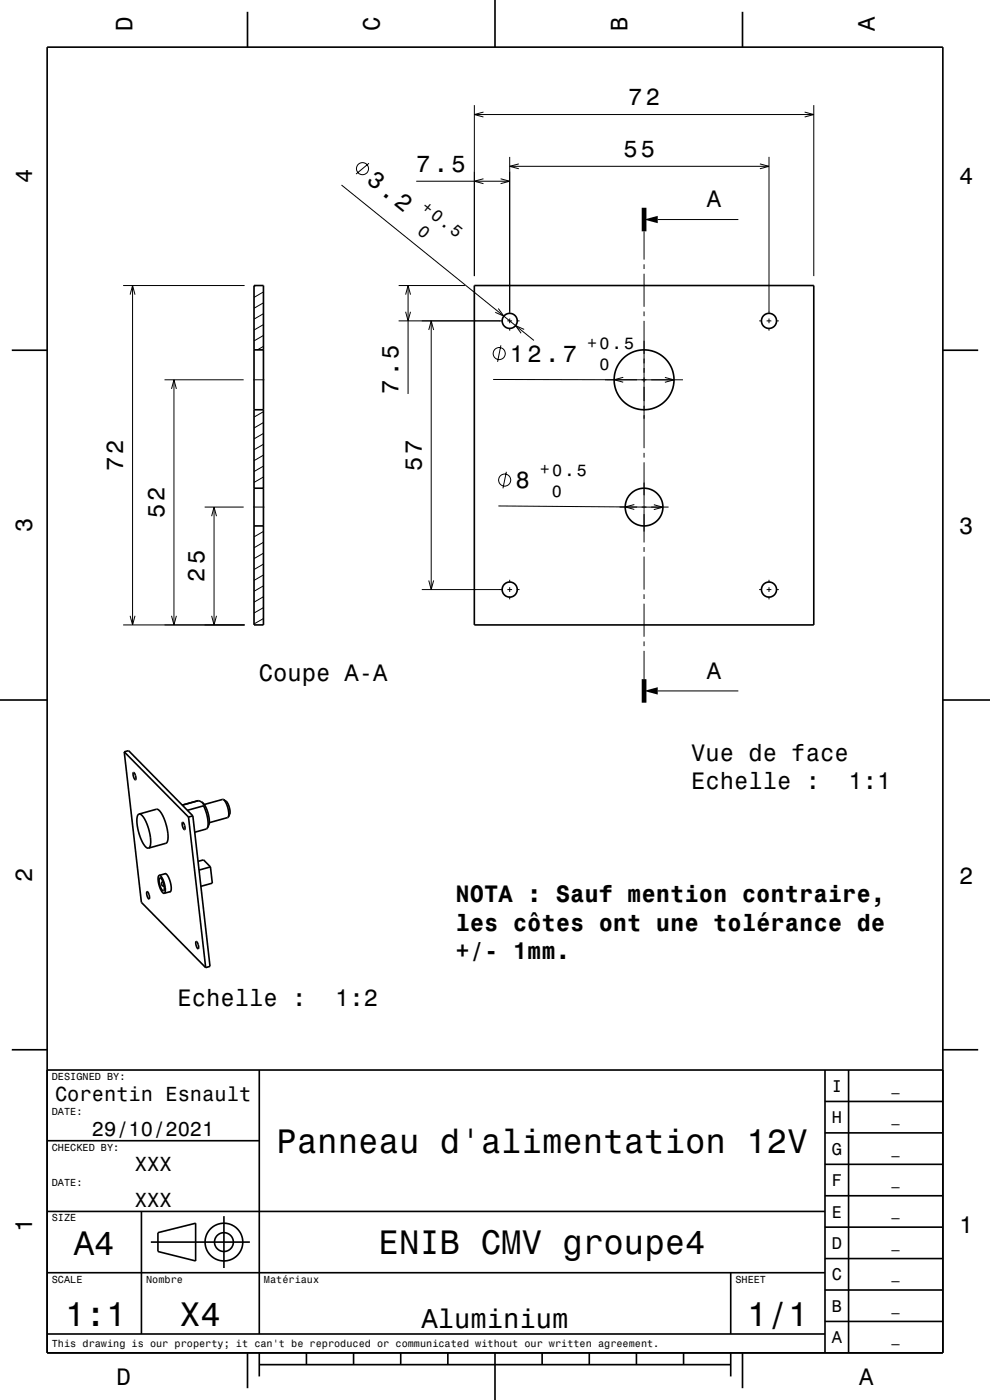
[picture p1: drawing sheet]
<svg xmlns="http://www.w3.org/2000/svg" width="210mm" height="297mm" viewBox="0 0 210 297" stroke-linecap="round" stroke-linejoin="round" font-family="sans-serif">
<g fill="none" stroke="#000" stroke-width=".21">
<path d="M72.4 39.3l40.9 32.9M78.3 34.6l-2.8 2.3M88.3 38.4h19.8M100.6 22.3v36.3M100.6 24.3h72M102.6 23.8l-2 .5 2 .5M102.6 37.9l-2 .5 2 .6M106.2 37.9l1.9 .5-1.9 .6M108.1 33.3v33.3M108.1 35.3h55M110.1 34.8l-2 .5 2 .5M161.2 34.8l1.9 .5-1.9 .5"/>
<path d="M163.1 33.3v33.3M170.7 23.8l1.9 .5-1.9 .5M172.6 22.3v36.3M136.6 49.1v6M136.6 56.1v1M136.6 58.1v7M139.5 46.6h17.1M26.1 60.6h25.8M27.6 62.5l.5-1.9 .5 1.9M28.1 60.6v72M54.2 60.6l-.3 .2M55.9 73.5l-1.3 .7"/>
<path d="M55.9 71.2l-2 1.1M55.9 68.9l-2 1.1M55.9 66.6l-2 1.1M55.9 64.2l-2 1.2M55.9 61.9l-2 1.2M84.6 68.1h22M84.6 60.6h14M86 66.1l.6 2 .5-2M86 62.5l.6-1.9 .5 1.9M86.6 60.6v23M90.9 70l.6-1.9 .5 1.9M91.5 68.1v57"/>
<path d="M105.7 65.5l1.2 1.6-1.9-.8M106.2 73.3l-.7 3.5M107.6 68.1h1M108.1 67.6v1M108.1 69.6v.6M109.6 68.1h.6M111.2 69.9l-1.8-.8 1.1 1.6M136.6 66.1v1M136.6 68.1v27M161 68.1h.6M162.6 68.1h1M163.1 67.6v1"/>
<path d="M163.1 69.6v.6M164.6 68.1h.6M34.9 80.6h16.8M36.4 82.5l.5-1.9 .5 1.9M36.9 80.6v52M53.7 80.6h2.4M55.9 98.9l-2 1.1M55.9 96.6l-2 1.1M55.9 94.3l-2 1.1M55.9 92l-2 1.1M55.9 89.6l-2 1.2M55.9 87.3l-2 1.2"/>
<path d="M104.6 80.5l38.4 .1M128.4 80.6h6.7M132.2 80l-1.9 .6 1.9 .5M136.1 80.6h1M136.6 96.1v1M136.6 98.1v17M138.1 80.6h6.8M141 80.1l2 .5-2 .5M43.4 107.6h8.3M44.9 109.5l.5-1.9 .5 1.9M45.4 107.6v25M53.7 107.6h2.4"/>
<path d="M53.9 111.6h.1M55.9 103.5l-.1 .1M55.9 101.2l-2 1.1M55.9 119.7l-2 1.1M55.9 117.4l-2 1.1M55.9 115l-2 1.2M55.9 112.7l-2 1.2M105.7 107.3l34.9 .3M107.4 100.1l-.7 3.5M131.4 107.6h3.7M134.6 107l-2 .5 1.9 .6M136.1 107.6h1"/>
<path d="M136.6 116.1v1M136.6 118.1v7M138.1 107.6h3.7M138.7 107.1l1.9 .5-1.9 .5M26.1 132.6h25.8M27.6 130.6l.5 2 .5-2M36.4 130.6l.5 2 .5-2M44.9 130.6l.5 2 .5-2M55.9 131.2l-2 1.2M55.9 128.9l-2 1.2M55.9 126.6l-2 1.2M55.9 124.3l-2 1.1"/>
<path d="M55.9 122l-2 1.1M89.5 125.1h17.1M90.9 123.1l.6 2 .5-2M107.6 125.1h1M108.1 123v.6M108.1 124.6v1M108.1 126.6v.6M109.6 125.1h.6M136.6 126.1v1M136.6 128.1v7M136.6 136.1v1M136.6 138.1v6"/>
<path d="M161 125.1h.6M162.6 125.1h1M163.1 123v.6M163.1 124.6v1M163.1 126.6v.6M164.6 125.1h.6M139.5 146.6h17.1M34.3 187.6h.1"/>
<circle cx="76.9" cy="35.8" r="1.28"/>
<circle cx="105.9" cy="75" r="1.28"/>
<circle cx="107.1" cy="101.8" r="1.28"/>
</g>
<g fill="none" stroke="#000" stroke-width=".35">
<path d="M10 10h190v277h-190zM52.5 2.5v7.5M105 0v10M157.5 2.5v7.5M2.5 74.3h7.5M53.9 60.6h2v72h-2zM53.9 74.2h2M100.6 60.6h72v72h-72zM200 74.3h7.5M53.9 86.9h2M53.9 111.6h2M53.9 103.6h2"/>
<path d="M0 148.5h10M26.4 159.5l.9-.3 13.6 13.9M26.4 159.5l3.6 31.9 13.6 13.9M26.4 159.5l13.6 13.8M200 148.5h10M28.3 163.9a1.01 1.01 0 0 1 .5 1.3l-.1 .2a1.53 1.53 0 0 1-.4-1.5zM29.5 172.7l3.7-1a2.53 2.53 0 0 1 1.6 2l.4 1.1a5.5 5.5 0 0 1 .1 4l-3.8 1.1M29.5 172.7a2.56 2.56 0 0 0-.4 2.6l.1 .2a7.1 7.1 0 0 0 2.1 4.4h.2M29.5 172.7a2.55 2.55 0 0 1 1.6 2l.4 1.2a5.5 5.5 0 0 1 .1 4h-.1M38.7 174.5a1.01 1.01 0 0 1 .6 1.3l-.1 .2a1.53 1.53 0 0 1-.5-1.5zM40 173.3l3.6 32M40.9 173.1l3.6 31.9-.9 .3"/>
<path d="M40.9 173.1l-.9 .2M42.1 169.8l.6 .3M42.1 169.8l-3.4 1M42.1 169.8h.1M42.7 170.1l.3 .2M42.7 170.1l.2 .2M42.9 170.3a6.1 6.1 0 0 1 1.4 4.8l-.3 .5M43 170.3l.2 .6M43.2 170.9a7.4 7.4 0 0 1 .8 4.7M43.2 170.9l-3.4 1M44 175.6l-.2 .3-2.5 .7M47.4 169.6a4.6 4.6 0 0 1 1 3.7"/>
<path d="M47.4 169.6l-4.1 1.1M47.4 169.6l.6 .4a3.4 3.4 0 0 1 .7 2.7l-.3 .6M48.4 173.3l-4 1.2M31.1 189.2a1.01 1.01 0 0 1 .6 1.3l-.1 .2a1.54 1.54 0 0 1-.5-1.5zM33.8 185.7a3.3 3.3 0 0 0 .3 3.1l.4 .6 .3 .1M33.8 185.7a3.4 3.4 0 0 1 1.3 3l-.1 .6-.2 .2M33.9 186.3a1.09 1.09 0 0 1 .8 1.1l.1 .8a.5 .5 0 0 1-.3 .7l-.6-1.2-.2-.9zM34.5 187a.53 .53 0 0 0-.2 .6 .53 .53 0 0 0 .5 .4M34.9 185.4a.76 .76 0 0 1 .9 .7 3.9 3.9 0 0 1 .3 3.1h-.1M35.1 185.3l-1.3 .4M36.2 189.1l-1.4 .4M41.6 199.8a1.01 1.01 0 0 1 .5 1.3l-.1 .2a1.54 1.54 0 0 1-.4-1.5z"/>
<path d="M42 182.7l1.2-.3 1.4 1.5M44.6 183.9l-2.4 .7M44.6 183.9l.4 3.5-2.4 .6M2.5 222.7h7.5M10 227h190M55 227v56M175 233.7h25M175 227v60M180 227v60M200 222.7h7.5M10 257h165M10 242h45"/>
<path d="M30 257v26M47.5 258v11M175 253.7h25M175 247h25M175 240.3h25M10 270h165M32 263.5h21M33.5 261.5l8-2v8l-8-2zM155 270v13M175 273.7h25M175 267h25M175 260.3h25"/>
<path d="M10 283h165M52.5 287v7.5M55 289.5h100M55 287v5M65 287v2.5M75 287v2.5M85 287v2.5M95 287v2.5M105 287v10M115 287v2.5M125 287v2.5M135 287v2.5"/>
<path d="M145 287v2.5M155 287v5M157.5 287v7.5M175 280.3h25"/>
<circle cx="108.1" cy="68.1" r="1.6"/>
<circle cx="163.1" cy="68.1" r="1.6"/>
<circle cx="136.6" cy="80.6" r="6.3"/>
<circle cx="136.6" cy="107.6" r="4"/>
<circle cx="108.1" cy="125.1" r="1.6"/>
<circle cx="163.1" cy="125.1" r="1.6"/>
<circle cx="47.5" cy="263.5" r="2"/>
<circle cx="47.5" cy="263.5" r="4"/>
</g>
<path d="M136.6 44.1v5M136.6 144.1v5" fill="none" stroke="#000" stroke-width="1" stroke-linecap="butt"/>
<g fill="#000">
<path d="M136.6 46.6l2.9-.8v1.5z" fill-rule="evenodd"/>
<path d="M136.6 146.6l2.9-.8v1.5z" fill-rule="evenodd"/>
</g>
<g font-size="7.2">
<text x="58.6" y="244.6">Panneau d'alimentation 12V</text>
<text x="15.7" y="266.3">A4</text>
<text x="80.3" y="266.1">ENIB CMV groupe4</text>
<text x="13.8" y="281.3">1:1</text>
<text x="38.2" y="281.3">X4</text>
<text x="158.5" y="281.3">1/1</text>
</g>
<text font-size="5.8" x="89.4" y="281.6">Aluminium</text>
<text font-size="5.1" x="77.6" y="38.6" transform="rotate(39 77.6 38.6)">3.2</text>
<g font-size="5">
<text x="28.1" y="6.5" transform="rotate(-90 28.1 6.5)">D</text>
<text x="80.6" y="6.5" transform="rotate(-90 80.6 6.5)">C</text>
<text x="133.1" y="6.5" transform="rotate(-90 133.1 6.5)">B</text>
<text x="185.6" y="6.5" transform="rotate(-90 185.6 6.5)">A</text>
<text x="133.2" y="22.3">72</text>
<text x="132.2" y="33.3">55</text>
<text x="6.8" y="38.7" transform="rotate(-90 6.8 38.7)">4</text>
<text x="88.3" y="36.4">7.5</text>
<text x="203.5" y="39">4</text>
<text x="150" y="43.9">A</text>
<text x="108.2" y="76.8">12.7</text>
<text x="84.6" y="83.6" transform="rotate(-90 84.6 83.6)">7.5</text>
<text x="26.1" y="100" transform="rotate(-90 26.1 100)">72</text>
<text x="89.5" y="100" transform="rotate(-90 89.5 100)">57</text>
<text x="109.3" y="103.6" transform="rotate(1 109.3 103.6)">8</text>
<text x="6.8" y="112.9" transform="rotate(-90 6.8 112.9)">3</text>
<text x="34.9" y="110" transform="rotate(-90 34.9 110)">52</text>
<text x="203.5" y="113.2">3</text>
<text x="43.4" y="123.5" transform="rotate(-90 43.4 123.5)">25</text>
<text x="150" y="143.9">A</text>
<text x="54.9" y="144.4">Coupe A-A</text>
<text x="146.6" y="161.4">Vue de face</text>
<text x="146.6" y="167.5">Echelle :</text>
<text x="180" y="167.5">1:1</text>
<text x="6.8" y="187.1" transform="rotate(-90 6.8 187.1)">2</text>
<text x="96.6" y="191.4">NOTA : Sauf mention contraire,</text>
<text x="203.5" y="187.4">2</text>
<text x="96.6" y="197.5">les côtes ont une tolérance de</text>
<text x="96.6" y="203.5">+/- 1mm.</text>
<text x="37.7" y="213.4">Echelle :</text>
<text x="71.1" y="213.4">1:2</text>
<text x="6.8" y="261.3" transform="rotate(-90 6.8 261.3)">1</text>
<text x="203.5" y="261.6">1</text>
<text x="24.7" y="293.8">D</text>
<text x="182.2" y="293.8">A</text>
</g>
<g font-size="4.3">
<text x="11.7" y="233.5">Corentin Esnault</text>
<text x="19.5" y="241">29/10/2021</text>
<text x="28.6" y="248.5">XXX</text>
<text x="28.6" y="256">XXX</text>
</g>
<g font-size="3.6">
<text x="176.4" y="231.6">I</text>
<text x="176.4" y="238.3">H</text>
<text x="176.4" y="245">G</text>
<text x="176.4" y="251.6">F</text>
<text x="176.4" y="258.3">E</text>
<text x="176.4" y="265">D</text>
<text x="176.4" y="271.6">C</text>
<text x="176.4" y="278.3">B</text>
<text x="176.4" y="285">A</text>
</g>
<g font-size="3.5">
<text x="89.1" y="44.3" transform="rotate(39 89.1 44.3)">+0.5</text>
<text x="88.3" y="49.5" transform="rotate(39 88.3 49.5)">0</text>
<text x="124.5" y="74">+0.5</text>
<text x="127.1" y="78.5">0</text>
<text x="114.5" y="100.9" transform="rotate(1 114.5 100.9)">+0.5</text>
<text x="117.1" y="105.4" transform="rotate(1 117.1 105.4)">0</text>
</g>
<g font-size="2.9">
<text x="189.1" y="231.4">_</text>
<text x="189.1" y="238">_</text>
<text x="189.1" y="244.7">_</text>
<text x="189.1" y="251.4">_</text>
<text x="189.1" y="258">_</text>
<text x="189.1" y="264.7">_</text>
<text x="189.1" y="271.4">_</text>
<text x="189.1" y="278">_</text>
<text x="189.1" y="284.7">_</text>
</g>
<g font-size="2.2">
<text x="11" y="229.1">DESIGNED BY:</text>
<text x="11" y="236.6">DATE:</text>
<text x="11" y="244.1">CHECKED BY:</text>
<text x="11" y="251.6">DATE:</text>
<text x="11" y="259.1">SIZE</text>
<text x="11" y="272.1">SCALE</text>
<text x="31" y="272.1">Nombre</text>
<text x="56" y="272.1">Matériaux</text>
<text x="156" y="272.1">SHEET</text>
<text x="11" y="285.8">This drawing is our property; it can't be reproduced or communicated without our written agreement.</text>
</g>
</svg>
